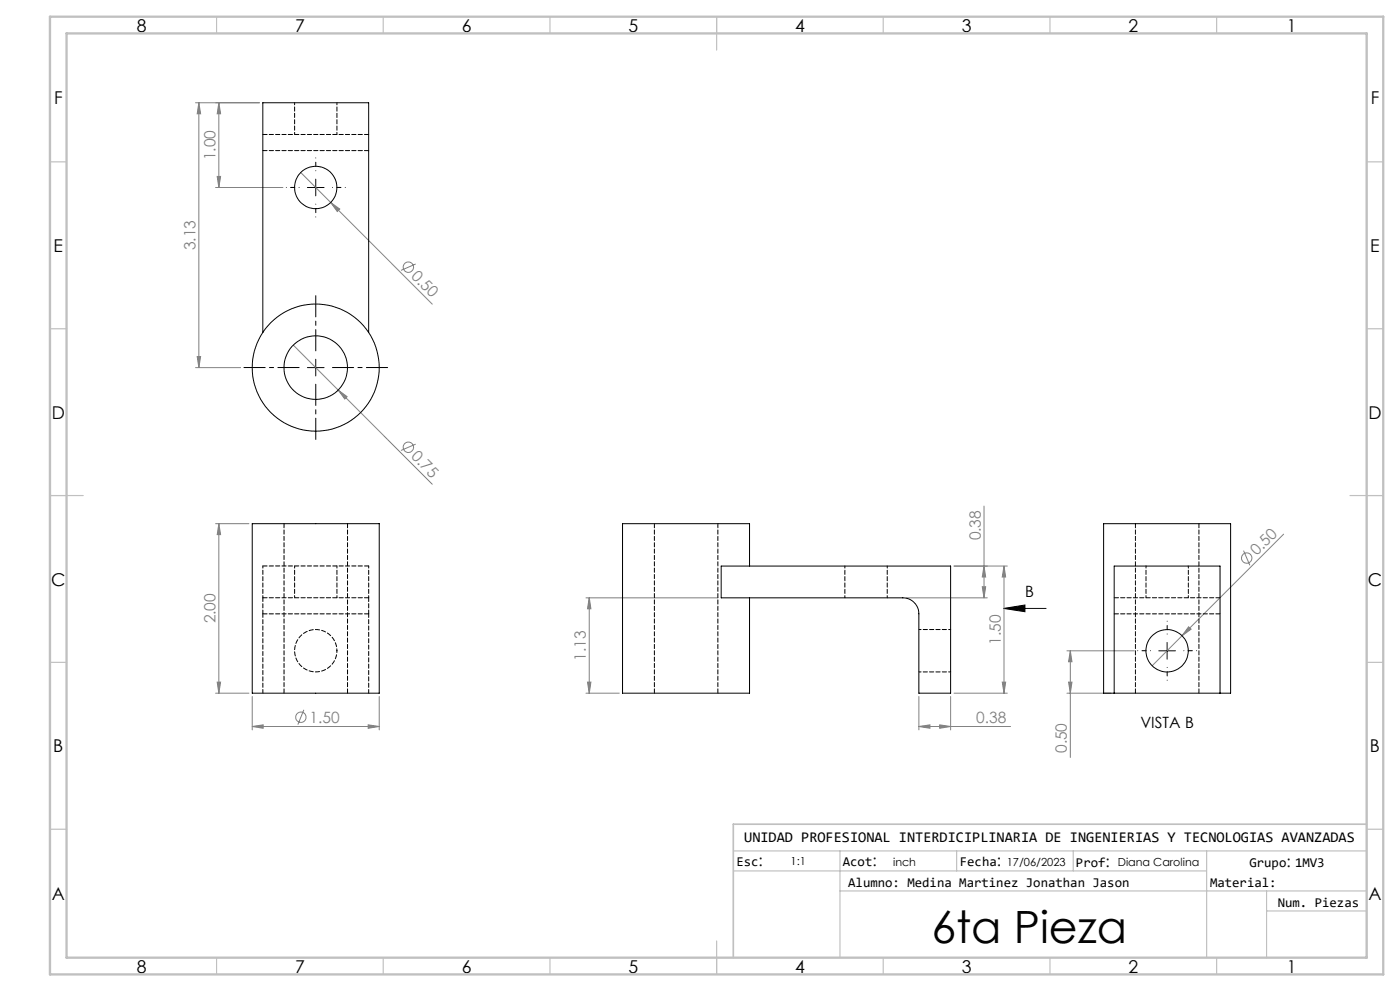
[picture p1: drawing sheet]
<svg xmlns="http://www.w3.org/2000/svg" width="420mm" height="297mm" viewBox="0 0 420 297" stroke-linecap="round" stroke-linejoin="round" font-family="sans-serif">
<g fill="none" stroke="#808080" stroke-width=".3">
<path d="M58.7 30.8h19.2M59.7 30.8v79.4M59.7 30.8l.5 3.3h-1zM65.7 30.8l.5 3.3h-1zM65.7 30.8v25.4M64.7 56.2h20.2M65.2 52.9h1l-.5 3.3zM90.2 51.7l39.5 39.5M99.2 60.7l2.7 1.9-.7 .8zM124.7 79.1l-4.4 1.9M58.7 110.2h13.5M59.2 106.9h1l-.5 3.3z"/>
<path d="M88 103.4l13.5 13.5M101.5 116.9l2.6 2-.7 .7zM101.5 116.9l28.2 28.2M124.7 133.1l-4.4 1.9M64.7 156.9h10M65.7 156.9v50.8M65.7 156.9l.5 3.3h-1zM295.2 151.7v27.5M175.8 179.2h39.5M176.8 179.2v28.5M176.8 179.2l.5 3.3h-1.1zM271.9 179.2h24.3"/>
<path d="M286.2 169.6h16M294.7 175.9h1l-.5 3.3zM295.2 169.6l.5 3.3h-1zM301.2 169.6l.5 3.3h-1zM301.2 169.6v38.1M373.1 165l1.9 4.4M385.1 160.1l-39.4 39.4M320.1 195h20.2M321.1 195l.5 3.3h-1zM321.1 195v32M356.6 187.9l.7 .7-2.7 1.9zM64.7 207.7h10"/>
<path d="M65.2 204.4h1l-.5 3.3zM75.7 217.7l3.3-.5v1.1zM75.7 208.7v10.1M75.7 217.7h38.1M91.2 212.7l-1.8 4.5M110.5 217.2l3.3 .5-3.3 .6zM113.8 208.7v10.1M175.8 207.7h10M176.2 204.4h1.1l-.5 3.3zM275.7 217.7l3.3-.5v1.1zM275.7 217.7h27.5M275.7 208.7v10.1"/>
<path d="M281.9 217.2l3.3 .5-3.3 .6zM285.2 208.7v10.1M286.2 207.7h16M300.7 204.4h1l-.5 3.3zM320.1 207.7h13.2M320.6 204.4h1l-.5 3.3z"/>
<circle cx="122.5" cy="80.1" r="1.56"/>
<circle cx="122.5" cy="134.1" r="1.56"/>
<circle cx="374" cy="167.2" r="1.55"/>
<circle cx="90.3" cy="215" r="1.56"/>
</g>
<path d="M92.2 56.2h5M94.7 53.7v5M92.2 110.2h5M94.7 107.7v5M301.1 182.3l6.4-1v2zM301.1 182.3h12.7M347.6 195h5M350.1 192.5v5.1" fill="none" stroke="#000" stroke-width=".3"/>
<path d="M89.7 56.2h-3.8M94.7 51.2v-3.9M99.7 56.2h3.9M94.7 61.2v3.8M345.2 195h-3.9M350.2 190v-3.8M355.2 195h3.8M350.2 200v3.9" fill="none" stroke="#000" stroke-width=".3" stroke-dasharray="15.2 1.3 1.3 1.3" stroke-dashoffset="15.2"/>
<path d="M89.7 110.2h-16.5M94.7 105.2v-16.6M94.7 115.2v16.5M99.7 110.2h16.6" fill="none" stroke="#000" stroke-width=".3" stroke-dasharray="15.2 1.3 1.3 1.3" stroke-dashoffset="8.9"/>
<g fill="none" stroke="#c0c0c0" stroke-width=".35">
<path d="M65 5v5M115 5v5M165 5v5M215 5v10M265 5v5M315 5v5M365 5v5M15 48.5h5M410 48.5h5M15 98.5h5M410 98.5h5M15 148.5h10"/>
<path d="M405 148.5h10M15 198.5h5M410 198.5h5M15 248.5h5M220 255h190M252 255v32M287 255v6M322 255v6M362 255v32M410 248.5h5M220 261h142M252 267h158"/>
<path d="M380 273h30M380 267v20M65 287v5M115 287v5M165 287v5M215 282v10M265 287v5M315 287v5M365 287v5"/>
</g>
<path d="M410 247h-190v40" fill="none" stroke="#c0c0c0" stroke-width=".5"/>
<path d="M15 5h400v287h-400zM20 10h390v277h-390z" fill="none" stroke="#c0c0c0" stroke-width=".7"/>
<path d="M301.1 182.3l6.4-1v2z" fill="#000"/>
<g fill="#808080">
<path d="M356.6 187.9l.7 .7-2.7 1.9z"/>
<path d="M110.5 217.2l3.3 .5-3.3 .6zM75.7 217.7l3.3-.5v1.1zM281.9 217.2l3.3 .5-3.3 .6zM275.7 217.7l3.3-.5v1.1z"/>
<path d="M300.7 204.4h1l-.5 3.3zM301.2 169.6l.5 3.3h-1zM65.2 52.9h1l-.5 3.3zM65.7 30.8l.5 3.3h-1z"/>
<path d="M65.7 156.9l.5 3.3h-1zM65.2 204.4h1l-.5 3.3zM176.8 179.2l.5 3.3h-1.1zM176.2 204.4h1.1l-.5 3.3zM295.2 169.6l.5 3.3h-1zM294.7 175.9h1l-.5 3.3zM59.7 30.8l.5 3.3h-1zM59.2 106.9h1l-.5 3.3zM321.1 195l.5 3.3h-1zM320.6 204.4h1l-.5 3.3z"/>
<path d="M101.5 116.9l1.9 2.7 .7-.7zM99.2 60.7l2 2.7 .7-.8z"/>
</g>
<g fill="none" stroke="#000" stroke-width=".3">
<path d="M78.8 99.7v-68.9h31.8v68.9M75.7 156.9h38.1v50.8h-38.1zM216.4 169.6h68.8v38.1h-9.5v-23.7a4.8 4.8 0 0 0-4.8-4.8h-54.5zM224.9 169.6v-12.7h-38.1v50.8h38.1v-28.5M334.3 207.7h-3.2v-50.8h38.1v50.8h-3.2M334.3 207.7v-38.1h31.7v38.1M334.3 207.7h31.7"/>
<circle cx="94.7" cy="56.2" r="6.4"/>
<circle cx="94.7" cy="110.2" r="9.5"/>
<circle cx="94.7" cy="110.2" r="19.1"/>
<circle cx="350.1" cy="195" r="6.3"/>
</g>
<path d="M88.4 30.8v9.5M101.1 40.3v-9.5M78.9 179.1v-9.5M88.4 169.6v9.5M101.1 179.1v-9.5M110.6 179.1v-9.5M253.5 169.6v9.5M266.2 179.1v-9.5M343.8 169.6v9.5M356.5 179.1v-9.5M285.2 188.7h-9.5M275.7 201.4h9.5" fill="none" stroke="#000" stroke-width=".3" stroke-dasharray="1.3 .6" stroke-dashoffset=".6"/>
<g fill="none" stroke="#000" stroke-width=".3" stroke-dasharray="1.3 .6">
<path d="M110.6 45.1h-31.7M110.6 40.3h-31.7M85.2 156.9v50.8M196.3 156.9v50.8M340.6 156.9v50.8M78.9 179.1h31.7M110.6 169.6h-31.7M334.3 179.1h31.7M110.6 184h-31.7M334.3 184h31.7M104.3 207.7v-50.8M215.4 207.7v-50.8"/>
<path d="M359.7 207.7v-50.8"/>
</g>
<path d="M78.9 184v-4.9M110.6 184v-4.9" fill="none" stroke="#000" stroke-width=".3" stroke-dasharray="1.3 .6" stroke-dashoffset=".1"/>
<path d="M101.1 195a6.4 6.4 0 0 1-9.3 5.6 6.4 6.4 0 0 1-.6-10.8 6.4 6.4 0 0 1 9.8 4.5l.1 .7" fill="none" stroke="#000" stroke-width=".3" stroke-dasharray="1.3 .6" stroke-dashoffset=".7"/>
<path d="M78.9 207.7v-23.7M110.6 207.7v-23.7" fill="none" stroke="#000" stroke-width=".3" stroke-dasharray="1.3 .6" stroke-dashoffset=".2"/>
<text font-size="13.3" x="279.4" y="282.7">6ta Pieza</text>
<g font-size="5.3">
<text x="41" y="9.5">8</text>
<text x="88.5" y="9.5">7</text>
<text x="138.5" y="9.5">6</text>
<text x="188.5" y="9.5">5</text>
<text x="238.5" y="9.5">4</text>
<text x="288.5" y="9.5">3</text>
<text x="338.5" y="9.5">2</text>
<text x="386" y="9.5">1</text>
<text x="16.2" y="31.3">F</text>
<text x="411.2" y="31.3">F</text>
<text x="16.1" y="75.5">E</text>
<text x="411.1" y="75.5">E</text>
<text x="15.5" y="125.5">D</text>
<text x="410.5" y="125.5">D</text>
<text x="15.4" y="175.5">C</text>
<text x="410.4" y="175.5">C</text>
<text x="16" y="225.5">B</text>
<text x="411" y="225.5">B</text>
<text x="15.5" y="269.8">A</text>
<text x="410.5" y="269.8">A</text>
<text x="41" y="291.5">8</text>
<text x="88.5" y="291.5">7</text>
<text x="138.5" y="291.5">6</text>
<text x="188.5" y="291.5">5</text>
<text x="238.5" y="291.5">4</text>
<text x="288.5" y="291.5">3</text>
<text x="338.5" y="291.5">2</text>
<text x="386" y="291.5">1</text>
</g>
<g font-size="4.7" fill="#808080">
<text x="64.7" y="48" transform="rotate(-90 64.7 48)">1.00</text>
<text x="58.7" y="75" transform="rotate(-90 58.7 75)">3.13</text>
<text x="123.1" y="83.1" transform="rotate(45 123.1 83.1)">0.50</text>
<text x="123.1" y="137.1" transform="rotate(45 123.1 137.1)">0.75</text>
<text x="294.2" y="162" transform="rotate(-90 294.2 162)">0.38</text>
<text x="377.1" y="166.6" transform="rotate(-45 377.1 166.6)">0.50</text>
<text x="64.7" y="186.8" transform="rotate(-90 64.7 186.8)">2.00</text>
<text x="175.8" y="198" transform="rotate(-90 175.8 198)">1.13</text>
<text x="300.2" y="193.2" transform="rotate(-90 300.2 193.2)">1.50</text>
<text x="92.8" y="216.7">1.50</text>
<text x="292.9" y="216.7">0.38</text>
<text x="320.1" y="225.7" transform="rotate(-90 320.1 225.7)">0.50</text>
</g>
<g font-size="4.7">
<text x="307.5" y="179">B</text>
<text x="342.1" y="218.1">VISTA B</text>
<text x="227.6" y="259.5">:</text>
<text x="261.7" y="259.5">:</text>
<text x="299" y="259.5">:</text>
<text x="331.7" y="259.9">:</text>
<text x="385.9" y="259.9">:</text>
</g>
<text font-size="4.4" x="223.3" y="252.5">UNIDAD PROFESIONAL INTERDICIPLINARIA DE INGENIERIAS Y TECNOLOGIAS AVANZADAS</text>
<g font-size="4">
<text x="220.9" y="259.4">Esc</text>
<text x="252.9" y="259.4">Acot</text>
<text x="287.9" y="259.4">Fecha</text>
<text x="322.8" y="259.9">Prof</text>
<text x="374.8" y="259.9">Grupo 1MV3</text>
<text x="254.5" y="265.7">Alumno: Medina Martinez Jonathan Jason</text>
<text x="363" y="265.7">Material:</text>
<text x="383.3" y="271.7">Num. Piezas</text>
</g>
<g font-size="3.3">
<text x="237.2" y="259.3">1:1</text>
<text x="267.9" y="259.5">inch</text>
<text x="302" y="259.5">17/06/2023</text>
<text x="335.3" y="259.5">Diana Carolina</text>
</g>
</svg>
